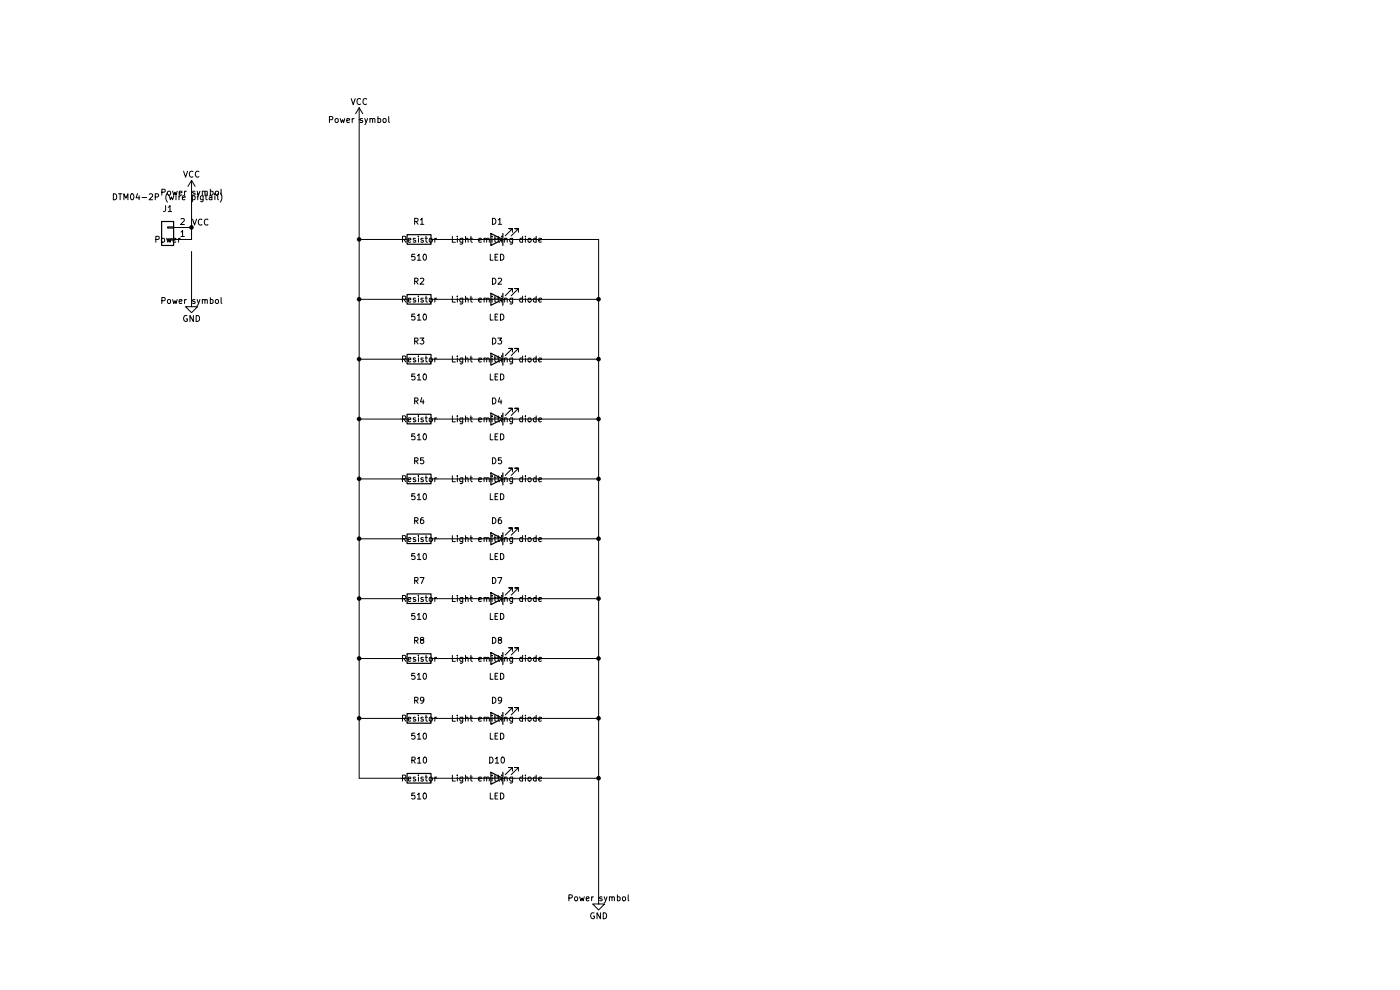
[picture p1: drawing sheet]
(kicad_sch
 (version 20260306)
 (generator "eeschema")
 (generator_version "10.0")
 (paper "A4")
 (title_block
  (title "10-LED Matrix Array - RainLight")
  (rev "1.2")
  (comment 1 "Rev 1.2: fixed LED polarity (all D1-D10 were reverse-biased), replaced")
  (comment 2 "shared R1/150R + R2/10k with individual per-LED resistors R1-R10 (1.2k,")
  (comment 3 "sized for red/amber LEDs at automotive 12-14.4V). Rebuilt VCC/GND buses as")
  (comment 4 "true endpoint-to-endpoint segments so all 10 rows are actually connected."))
 (lib_symbols
  (symbol "Conn_01x02"
   (pin_names
    (offset 1.016) (hide yes)) (exclude_from_sim no) (in_bom yes) (on_board yes)
   (in_pos_files yes)
   (duplicate_pin_numbers_are_jumpers no)
   (property "Reference" "J" (at 0 2.54 0) (show_name no) (do_not_autoplace no) (effects (font (size 1.27 1.27))))
   (property "Value" "Conn_01x02" (at 0 -5.08 0) (show_name no) (do_not_autoplace no) (effects (font (size 1.27 1.27))))
   (property "Footprint" "" (at 0 0 0) (show_name no) (do_not_autoplace no) (hide yes) (effects (font (size 1.27 1.27))))
   (property "Datasheet" "~" (at 0 0 0) (show_name no) (do_not_autoplace no) (hide yes) (effects (font (size 1.27 1.27))))
   (property "Description" "Generic connector, single row, 01x02, script generated (kicad-library-utils/schlib/autogen/connector/)" (at 0 0 0) (show_name no) (do_not_autoplace no) (hide yes) (effects (font (size 1.27 1.27))))
   (symbol "Conn_01x02_1_1"
    (rectangle (start -1.27 1.27) (end 1.27 -3.81) (stroke (width 0.254) (type default)) (fill (type background)))
    (rectangle (start -1.27 0.127) (end 0 -0.127) (stroke (width 0.1524) (type default)) (fill (type none)))
    (rectangle (start -1.27 -2.413) (end 0 -2.667) (stroke (width 0.1524) (type default)) (fill (type none)))
    (pin passive line (at -5.08 0 0) (length 3.81) (name "Pin_1" (effects (font (size 1.27 1.27)))) (number "1" (effects (font (size 1.27 1.27)))))
    (pin passive line (at -5.08 -2.54 0) (length 3.81) (name "Pin_2" (effects (font (size 1.27 1.27)))) (number "2" (effects (font (size 1.27 1.27))))))
   (embedded_fonts no))
  (symbol "Connector_Generic:Conn_01x02"
   (pin_names
    (offset 1.016) (hide yes)) (exclude_from_sim no) (in_bom yes) (on_board yes)
   (in_pos_files yes)
   (duplicate_pin_numbers_are_jumpers no)
   (property "Reference" "J" (at 0 2.54 0) (show_name no) (do_not_autoplace no) (effects (font (size 1.27 1.27))))
   (property "Value" "Conn_01x02" (at 0 -5.08 0) (show_name no) (do_not_autoplace no) (effects (font (size 1.27 1.27))))
   (property "Footprint" "" (at 0 0 0) (show_name no) (do_not_autoplace no) (hide yes) (effects (font (size 1.27 1.27))))
   (property "Datasheet" "" (at 0 0 0) (show_name no) (do_not_autoplace no) (hide yes) (effects (font (size 1.27 1.27))))
   (property "Description" "Generic connector, single row, 01x02, script generated (kicad-library-utils/schlib/autogen/connector/)" (at 0 0 0) (show_name no) (do_not_autoplace no) (hide yes) (effects (font (size 1.27 1.27))))
   (symbol "Conn_01x02_1_1"
    (rectangle (start -1.27 1.27) (end 1.27 -3.81) (stroke (width 0.254) (type default)) (fill (type background)))
    (rectangle (start -1.27 0.127) (end 0 -0.127) (stroke (width 0.1524) (type default)) (fill (type none)))
    (rectangle (start -1.27 -2.413) (end 0 -2.667) (stroke (width 0.1524) (type default)) (fill (type none)))
    (pin passive line (at -5.08 0 0) (length 3.81) (name "Pin_1" (effects (font (size 1.27 1.27)))) (number "1" (effects (font (size 1.27 1.27)))))
    (pin passive line (at -5.08 -2.54 0) (length 3.81) (name "Pin_2" (effects (font (size 1.27 1.27)))) (number "2" (effects (font (size 1.27 1.27))))))
   (embedded_fonts no))
  (symbol "Device:LED"
   (pin_numbers (hide yes))
   (pin_names
    (offset 1.016) (hide yes)) (exclude_from_sim no) (in_bom yes) (on_board yes)
   (in_pos_files yes)
   (duplicate_pin_numbers_are_jumpers no)
   (property "Reference" "D" (at 0 2.54 0) (show_name no) (do_not_autoplace no) (effects (font (size 1.27 1.27))))
   (property "Value" "LED" (at 0 -2.54 0) (show_name no) (do_not_autoplace no) (effects (font (size 1.27 1.27))))
   (property "Footprint" "" (at 0 0 0) (show_name no) (do_not_autoplace no) (hide yes) (effects (font (size 1.27 1.27))))
   (property "Datasheet" "" (at 0 0 0) (show_name no) (do_not_autoplace no) (hide yes) (effects (font (size 1.27 1.27))))
   (property "Description" "Light emitting diode" (at 0 0 0) (show_name no) (do_not_autoplace no) (hide yes) (effects (font (size 1.27 1.27))))
   (property "Sim.Pins" "1=K 2=A" (at 0 0 0) (show_name no) (do_not_autoplace no) (hide yes) (effects (font (size 1.27 1.27))))
   (symbol "LED_0_1"
    (polyline (pts (xy -3.048 -0.762) (xy -4.572 -2.286) (xy -3.81 -2.286) (xy -4.572 -2.286) (xy -4.572 -1.524)) (stroke (width 0) (type default)) (fill (type none)))
    (polyline (pts (xy -1.778 -0.762) (xy -3.302 -2.286) (xy -2.54 -2.286) (xy -3.302 -2.286) (xy -3.302 -1.524)) (stroke (width 0) (type default)) (fill (type none)))
    (polyline (pts (xy -1.27 0) (xy 1.27 0)) (stroke (width 0) (type default)) (fill (type none)))
    (polyline (pts (xy -1.27 -1.27) (xy -1.27 1.27)) (stroke (width 0.254) (type default)) (fill (type none)))
    (polyline (pts (xy 1.27 -1.27) (xy 1.27 1.27) (xy -1.27 0) (xy 1.27 -1.27)) (stroke (width 0.254) (type default)) (fill (type none))))
   (symbol "LED_1_1"
    (pin passive line (at -3.81 0 0) (length 2.54) (name "K" (effects (font (size 1.27 1.27)))) (number "1" (effects (font (size 1.27 1.27)))))
    (pin passive line (at 3.81 0 180) (length 2.54) (name "A" (effects (font (size 1.27 1.27)))) (number "2" (effects (font (size 1.27 1.27))))))
   (embedded_fonts no))
  (symbol "Device:R"
   (pin_numbers (hide yes))
   (pin_names
    (offset 0)) (exclude_from_sim no) (in_bom yes) (on_board yes)
   (in_pos_files yes)
   (duplicate_pin_numbers_are_jumpers no)
   (property "Reference" "R" (at 2.032 0 90) (show_name no) (do_not_autoplace no) (effects (font (size 1.27 1.27))))
   (property "Value" "R" (at 0 0 90) (show_name no) (do_not_autoplace no) (effects (font (size 1.27 1.27))))
   (property "Footprint" "" (at -1.778 0 90) (show_name no) (do_not_autoplace no) (hide yes) (effects (font (size 1.27 1.27))))
   (property "Datasheet" "" (at 0 0 0) (show_name no) (do_not_autoplace no) (hide yes) (effects (font (size 1.27 1.27))))
   (property "Description" "Resistor" (at 0 0 0) (show_name no) (do_not_autoplace no) (hide yes) (effects (font (size 1.27 1.27))))
   (symbol "R_0_1"
    (rectangle (start -1.016 -2.54) (end 1.016 2.54) (stroke (width 0.254) (type default)) (fill (type none))))
   (symbol "R_1_1"
    (pin passive line (at 0 3.81 270) (length 1.27) (name "" (effects (font (size 1.27 1.27)))) (number "1" (effects (font (size 1.27 1.27)))))
    (pin passive line (at 0 -3.81 90) (length 1.27) (name "" (effects (font (size 1.27 1.27)))) (number "2" (effects (font (size 1.27 1.27))))))
   (embedded_fonts no))
  (symbol "power:GND"
   (power global)
   (pin_numbers (hide yes))
   (pin_names
    (offset 0) (hide yes)) (exclude_from_sim no) (in_bom yes) (on_board yes)
   (in_pos_files yes)
   (duplicate_pin_numbers_are_jumpers no)
   (property "Reference" "#PWR" (at 0 -6.35 0) (show_name no) (do_not_autoplace no) (hide yes) (effects (font (size 1.27 1.27))))
   (property "Value" "GND" (at 0 -3.81 0) (show_name no) (do_not_autoplace no) (effects (font (size 1.27 1.27))))
   (property "Footprint" "" (at 0 0 0) (show_name no) (do_not_autoplace no) (hide yes) (effects (font (size 1.27 1.27))))
   (property "Datasheet" "" (at 0 0 0) (show_name no) (do_not_autoplace no) (hide yes) (effects (font (size 1.27 1.27))))
   (property "Description" "Power symbol creates a global label with name \"GND\" , ground" (at 0 0 0) (show_name no) (do_not_autoplace no) (hide yes) (effects (font (size 1.27 1.27))))
   (symbol "GND_0_1"
    (polyline (pts (xy 0 0) (xy 0 -1.27) (xy 1.27 -1.27) (xy 0 -2.54) (xy -1.27 -1.27) (xy 0 -1.27)) (stroke (width 0) (type default)) (fill (type none))))
   (symbol "GND_1_1"
    (pin power_in line (at 0 0 270) (length 0) (name "" (effects (font (size 1.27 1.27)))) (number "1" (effects (font (size 1.27 1.27))))))
   (embedded_fonts no))
  (symbol "power:VCC"
   (power global)
   (pin_numbers (hide yes))
   (pin_names
    (offset 0) (hide yes)) (exclude_from_sim no) (in_bom yes) (on_board yes)
   (in_pos_files yes)
   (duplicate_pin_numbers_are_jumpers no)
   (property "Reference" "#PWR" (at 0 -3.81 0) (show_name no) (do_not_autoplace no) (hide yes) (effects (font (size 1.27 1.27))))
   (property "Value" "VCC" (at 0 3.556 0) (show_name no) (do_not_autoplace no) (effects (font (size 1.27 1.27))))
   (property "Footprint" "" (at 0 0 0) (show_name no) (do_not_autoplace no) (hide yes) (effects (font (size 1.27 1.27))))
   (property "Datasheet" "" (at 0 0 0) (show_name no) (do_not_autoplace no) (hide yes) (effects (font (size 1.27 1.27))))
   (property "Description" "Power symbol creates a global label with name \"VCC\"" (at 0 0 0) (show_name no) (do_not_autoplace no) (hide yes) (effects (font (size 1.27 1.27))))
   (symbol "VCC_0_1"
    (polyline (pts (xy -0.762 1.27) (xy 0 2.54)) (stroke (width 0) (type default)) (fill (type none)))
    (polyline (pts (xy 0 2.54) (xy 0.762 1.27)) (stroke (width 0) (type default)) (fill (type none)))
    (polyline (pts (xy 0 0) (xy 0 2.54)) (stroke (width 0) (type default)) (fill (type none))))
   (symbol "VCC_1_1"
    (pin power_in line (at 0 0 90) (length 0) (name "" (effects (font (size 1.27 1.27)))) (number "1" (effects (font (size 1.27 1.27))))))
   (embedded_fonts no)))
 (junction
  (at 127 76.2)
  (diameter 0)
  (color 0 0 0 0))
 (junction
  (at 76.2 63.5)
  (diameter 0)
  (color 0 0 0 0))
 (junction
  (at 127 139.7)
  (diameter 0)
  (color 0 0 0 0))
 (junction
  (at 40.64 48.26)
  (diameter 0)
  (color 0 0 0 0))
 (junction
  (at 127 88.9)
  (diameter 0)
  (color 0 0 0 0))
 (junction
  (at 76.2 114.3)
  (diameter 0)
  (color 0 0 0 0))
 (junction
  (at 127 101.6)
  (diameter 0)
  (color 0 0 0 0))
 (junction
  (at 127 63.5)
  (diameter 0)
  (color 0 0 0 0))
 (junction
  (at 76.2 88.9)
  (diameter 0)
  (color 0 0 0 0))
 (junction
  (at 127 165.1)
  (diameter 0)
  (color 0 0 0 0))
 (junction
  (at 76.2 76.2)
  (diameter 0)
  (color 0 0 0 0))
 (junction
  (at 127 152.4)
  (diameter 0)
  (color 0 0 0 0))
 (junction
  (at 76.2 50.8)
  (diameter 0)
  (color 0 0 0 0))
 (junction
  (at 76.2 127)
  (diameter 0)
  (color 0 0 0 0))
 (junction
  (at 127 127)
  (diameter 0)
  (color 0 0 0 0))
 (junction
  (at 76.2 101.6)
  (diameter 0)
  (color 0 0 0 0))
 (junction
  (at 76.2 139.7)
  (diameter 0)
  (color 0 0 0 0))
 (junction
  (at 127 114.3)
  (diameter 0)
  (color 0 0 0 0))
 (junction
  (at 76.2 152.4)
  (diameter 0)
  (color 0 0 0 0))
 (wire
  (pts (xy 76.2 50.8) (xy 76.2 63.5))
  (stroke (width 0) (type default)))
 (wire
  (pts (xy 92.71 76.2) (xy 101.6 76.2))
  (stroke (width 0) (type default)))
 (wire
  (pts (xy 40.64 53.34) (xy 40.64 63.8))
  (stroke (width 0) (type default)))
 (wire
  (pts (xy 127 114.3) (xy 127 127))
  (stroke (width 0) (type default)))
 (wire
  (pts (xy 76.2 101.6) (xy 76.2 114.3))
  (stroke (width 0) (type default)))
 (wire
  (pts (xy 92.71 152.4) (xy 101.6 152.4))
  (stroke (width 0) (type default)))
 (wire
  (pts (xy 127 76.2) (xy 127 88.9))
  (stroke (width 0) (type default)))
 (wire
  (pts (xy 92.71 127) (xy 101.6 127))
  (stroke (width 0) (type default)))
 (wire
  (pts (xy 127 88.9) (xy 127 101.6))
  (stroke (width 0) (type default)))
 (wire
  (pts (xy 76.2 101.6) (xy 85.09 101.6))
  (stroke (width 0) (type default)))
 (wire
  (pts (xy 109.22 88.9) (xy 127 88.9))
  (stroke (width 0) (type default)))
 (wire
  (pts (xy 76.2 88.9) (xy 76.2 101.6))
  (stroke (width 0) (type default)))
 (wire
  (pts (xy 76.2 50.8) (xy 85.09 50.8))
  (stroke (width 0) (type default)))
 (wire
  (pts (xy 109.22 139.7) (xy 127 139.7))
  (stroke (width 0) (type default)))
 (wire
  (pts (xy 127 152.4) (xy 127 165.1))
  (stroke (width 0) (type default)))
 (wire
  (pts (xy 92.71 139.7) (xy 101.6 139.7))
  (stroke (width 0) (type default)))
 (wire
  (pts (xy 127 127) (xy 127 139.7))
  (stroke (width 0) (type default)))
 (wire
  (pts (xy 76.2 152.4) (xy 76.2 165.1))
  (stroke (width 0) (type default)))
 (wire
  (pts (xy 76.2 165.1) (xy 85.09 165.1))
  (stroke (width 0) (type default)))
 (wire
  (pts (xy 40.64 50.8) (xy 40.64 48.26))
  (stroke (width 0) (type default)))
 (wire
  (pts (xy 76.2 139.7) (xy 76.2 152.4))
  (stroke (width 0) (type default)))
 (wire
  (pts (xy 109.22 165.1) (xy 127 165.1))
  (stroke (width 0) (type default)))
 (wire
  (pts (xy 76.2 114.3) (xy 76.2 127))
  (stroke (width 0) (type default)))
 (wire
  (pts (xy 76.2 76.2) (xy 85.09 76.2))
  (stroke (width 0) (type default)))
 (wire
  (pts (xy 92.71 101.6) (xy 101.6 101.6))
  (stroke (width 0) (type default)))
 (wire
  (pts (xy 76.2 25.4) (xy 76.2 50.8))
  (stroke (width 0) (type default)))
 (wire
  (pts (xy 76.2 139.7) (xy 85.09 139.7))
  (stroke (width 0) (type default)))
 (wire
  (pts (xy 92.71 50.8) (xy 101.6 50.8))
  (stroke (width 0) (type default)))
 (wire
  (pts (xy 76.2 152.4) (xy 85.09 152.4))
  (stroke (width 0) (type default)))
 (wire
  (pts (xy 92.71 114.3) (xy 101.6 114.3))
  (stroke (width 0) (type default)))
 (wire
  (pts (xy 127 101.6) (xy 127 114.3))
  (stroke (width 0) (type default)))
 (wire
  (pts (xy 76.2 127) (xy 85.09 127))
  (stroke (width 0) (type default)))
 (wire
  (pts (xy 76.2 114.3) (xy 85.09 114.3))
  (stroke (width 0) (type default)))
 (wire
  (pts (xy 76.2 63.5) (xy 76.2 76.2))
  (stroke (width 0) (type default)))
 (wire
  (pts (xy 40.64 48.26) (xy 40.64 40.8))
  (stroke (width 0) (type default)))
 (wire
  (pts (xy 109.22 152.4) (xy 127 152.4))
  (stroke (width 0) (type default)))
 (wire
  (pts (xy 109.22 50.8) (xy 127 50.8))
  (stroke (width 0) (type default)))
 (wire
  (pts (xy 109.22 76.2) (xy 127 76.2))
  (stroke (width 0) (type default)))
 (wire
  (pts (xy 127 139.7) (xy 127 152.4))
  (stroke (width 0) (type default)))
 (wire
  (pts (xy 109.22 63.5) (xy 127 63.5))
  (stroke (width 0) (type default)))
 (wire
  (pts (xy 109.22 101.6) (xy 127 101.6))
  (stroke (width 0) (type default)))
 (wire
  (pts (xy 109.22 127) (xy 127 127))
  (stroke (width 0) (type default)))
 (wire
  (pts (xy 127 50.8) (xy 127 63.5))
  (stroke (width 0) (type default)))
 (wire
  (pts (xy 127 63.5) (xy 127 76.2))
  (stroke (width 0) (type default)))
 (wire
  (pts (xy 76.2 88.9) (xy 85.09 88.9))
  (stroke (width 0) (type default)))
 (wire
  (pts (xy 76.2 76.2) (xy 76.2 88.9))
  (stroke (width 0) (type default)))
 (wire
  (pts (xy 127 165.1) (xy 127 190.5))
  (stroke (width 0) (type default)))
 (wire
  (pts (xy 76.2 127) (xy 76.2 139.7))
  (stroke (width 0) (type default)))
 (wire
  (pts (xy 92.71 165.1) (xy 101.6 165.1))
  (stroke (width 0) (type default)))
 (wire
  (pts (xy 109.22 114.3) (xy 127 114.3))
  (stroke (width 0) (type default)))
 (wire
  (pts (xy 92.71 63.5) (xy 101.6 63.5))
  (stroke (width 0) (type default)))
 (wire
  (pts (xy 92.71 88.9) (xy 101.6 88.9))
  (stroke (width 0) (type default)))
 (wire
  (pts (xy 76.2 63.5) (xy 85.09 63.5))
  (stroke (width 0) (type default)))
 (label "VCC"
  (at 40.64 48.26 0)
  (effects (font (size 1.27 1.27)) (justify left bottom)))
 (symbol
  (lib_id "Device:R")
  (at 88.9 50.8 90)
  (unit 1)
  (body_style 1)
  (exclude_from_sim no)
  (in_bom yes)
  (on_board yes)
  (in_pos_files yes)
  (dnp no)
  (property "Reference" "R1" (at 88.9 46.99 90) (show_name no) (do_not_autoplace no) (effects (font (size 1.27 1.27))))
  (property "Value" "510" (at 88.9 54.61 90) (show_name no) (do_not_autoplace no) (effects (font (size 1.27 1.27))))
  (property "Footprint" "Resistor_SMD:R_1206_3216Metric" (at 88.9 50.8 90) (hide yes) (show_name no) (do_not_autoplace no) (effects (font (size 1.27 1.27))))
  (property "Datasheet" "" (at 88.9 50.8 90) (hide yes) (show_name no) (do_not_autoplace no) (effects (font (size 1.27 1.27))))
  (property "Description" "Resistor" (at 88.9 50.8 90) (show_name no) (do_not_autoplace no) (effects (font (size 1.27 1.27))))
  (pin "1")
  (pin "2"))
 (symbol
  (lib_id "Connector_Generic:Conn_01x02")
  (at 35.56 50.8 180)
  (unit 1)
  (body_style 1)
  (exclude_from_sim no)
  (in_bom yes)
  (on_board yes)
  (in_pos_files yes)
  (dnp no)
  (property "Reference" "J1" (at 35.56 44.3 0) (show_name no) (do_not_autoplace no) (effects (font (size 1.27 1.27))))
  (property "Value" "DTM04-2P (wire pigtail)" (at 35.56 41.8 0) (show_name no) (do_not_autoplace no) (effects (font (size 1.27 1.27))))
  (property "Footprint" "Connector_Wire:SolderWire-0.75sqmm_1x02_P4.8mm_D1.25mm_OD2.3mm" (at 35.56 50.8 0) (hide yes) (show_name no) (do_not_autoplace no) (effects (font (size 1.27 1.27))))
  (property "Datasheet" "" (at 35.56 50.8 0) (hide yes) (show_name no) (do_not_autoplace no) (effects (font (size 1.27 1.27))))
  (property "Description" "Power" (at 35.56 50.8 0) (show_name no) (do_not_autoplace no) (effects (font (size 1.27 1.27))))
  (property "KiLib_Generator" "connector/wire" (at 35.56 50.8 0) (hide yes) (show_name no) (do_not_autoplace no) (effects (font (size 1.27 1.27))))
  (pin "1")
  (pin "2"))
 (symbol
  (lib_id "power:GND")
  (at 40.64 63.8 0)
  (unit 1)
  (body_style 1)
  (exclude_from_sim no)
  (in_bom yes)
  (on_board yes)
  (in_pos_files yes)
  (dnp no)
  (property "Reference" "#PWR04" (at 40.64 67.61 0) (hide yes) (show_name no) (do_not_autoplace no) (effects (font (size 1.27 1.27))))
  (property "Value" "GND" (at 40.64 67.61 0) (show_name no) (do_not_autoplace no) (effects (font (size 1.27 1.27))))
  (property "Footprint" "" (at 40.64 63.8 0) (hide yes) (show_name no) (do_not_autoplace no) (effects (font (size 1.27 1.27))))
  (property "Datasheet" "" (at 40.64 63.8 0) (hide yes) (show_name no) (do_not_autoplace no) (effects (font (size 1.27 1.27))))
  (property "Description" "Power symbol" (at 40.64 63.8 0) (show_name no) (do_not_autoplace no) (effects (font (size 1.27 1.27))))
  (pin "1"))
 (symbol
  (lib_id "Device:R")
  (at 88.9 165.1 90)
  (unit 1)
  (body_style 1)
  (exclude_from_sim no)
  (in_bom yes)
  (on_board yes)
  (in_pos_files yes)
  (dnp no)
  (property "Reference" "R10" (at 88.9 161.29 90) (show_name no) (do_not_autoplace no) (effects (font (size 1.27 1.27))))
  (property "Value" "510" (at 88.9 168.91 90) (show_name no) (do_not_autoplace no) (effects (font (size 1.27 1.27))))
  (property "Footprint" "Resistor_SMD:R_1206_3216Metric" (at 88.9 165.1 90) (hide yes) (show_name no) (do_not_autoplace no) (effects (font (size 1.27 1.27))))
  (property "Datasheet" "" (at 88.9 165.1 90) (hide yes) (show_name no) (do_not_autoplace no) (effects (font (size 1.27 1.27))))
  (property "Description" "Resistor" (at 88.9 165.1 90) (show_name no) (do_not_autoplace no) (effects (font (size 1.27 1.27))))
  (pin "1")
  (pin "2"))
 (symbol
  (lib_id "Device:LED")
  (at 105.41 88.9 180)
  (unit 1)
  (body_style 1)
  (exclude_from_sim no)
  (in_bom yes)
  (on_board yes)
  (in_pos_files yes)
  (dnp no)
  (property "Reference" "D4" (at 105.41 85.09 0) (show_name no) (do_not_autoplace no) (effects (font (size 1.27 1.27))))
  (property "Value" "LED" (at 105.41 92.71 0) (show_name no) (do_not_autoplace no) (effects (font (size 1.27 1.27))))
  (property "Footprint" "LED_THT:LED_D5.0mm" (at 105.41 88.9 0) (hide yes) (show_name no) (do_not_autoplace no) (effects (font (size 1.27 1.27))))
  (property "Datasheet" "" (at 105.41 88.9 0) (hide yes) (show_name no) (do_not_autoplace no) (effects (font (size 1.27 1.27))))
  (property "Description" "Light emitting diode" (at 105.41 88.9 0) (show_name no) (do_not_autoplace no) (effects (font (size 1.27 1.27))))
  (property "Sim.Pins" "1=K 2=A" (at 105.41 88.9 0) (hide yes) (show_name no) (do_not_autoplace no) (effects (font (size 1.27 1.27))))
  (property "KiLib_Generator" "LED/THT" (at 105.41 88.9 0) (hide yes) (show_name no) (do_not_autoplace no) (effects (font (size 1.27 1.27))))
  (pin "1")
  (pin "2"))
 (symbol
  (lib_id "Device:R")
  (at 88.9 101.6 90)
  (unit 1)
  (body_style 1)
  (exclude_from_sim no)
  (in_bom yes)
  (on_board yes)
  (in_pos_files yes)
  (dnp no)
  (property "Reference" "R5" (at 88.9 97.79 90) (show_name no) (do_not_autoplace no) (effects (font (size 1.27 1.27))))
  (property "Value" "510" (at 88.9 105.41 90) (show_name no) (do_not_autoplace no) (effects (font (size 1.27 1.27))))
  (property "Footprint" "Resistor_SMD:R_1206_3216Metric" (at 88.9 101.6 90) (hide yes) (show_name no) (do_not_autoplace no) (effects (font (size 1.27 1.27))))
  (property "Datasheet" "" (at 88.9 101.6 90) (hide yes) (show_name no) (do_not_autoplace no) (effects (font (size 1.27 1.27))))
  (property "Description" "Resistor" (at 88.9 101.6 90) (show_name no) (do_not_autoplace no) (effects (font (size 1.27 1.27))))
  (pin "1")
  (pin "2"))
 (symbol
  (lib_id "Device:LED")
  (at 105.41 139.7 180)
  (unit 1)
  (body_style 1)
  (exclude_from_sim no)
  (in_bom yes)
  (on_board yes)
  (in_pos_files yes)
  (dnp no)
  (property "Reference" "D8" (at 105.41 135.89 0) (show_name no) (do_not_autoplace no) (effects (font (size 1.27 1.27))))
  (property "Value" "LED" (at 105.41 143.51 0) (show_name no) (do_not_autoplace no) (effects (font (size 1.27 1.27))))
  (property "Footprint" "LED_THT:LED_D5.0mm" (at 105.41 139.7 0) (hide yes) (show_name no) (do_not_autoplace no) (effects (font (size 1.27 1.27))))
  (property "Datasheet" "" (at 105.41 139.7 0) (hide yes) (show_name no) (do_not_autoplace no) (effects (font (size 1.27 1.27))))
  (property "Description" "Light emitting diode" (at 105.41 139.7 0) (show_name no) (do_not_autoplace no) (effects (font (size 1.27 1.27))))
  (property "Sim.Pins" "1=K 2=A" (at 105.41 139.7 0) (hide yes) (show_name no) (do_not_autoplace no) (effects (font (size 1.27 1.27))))
  (property "KiLib_Generator" "LED/THT" (at 105.41 139.7 0) (hide yes) (show_name no) (do_not_autoplace no) (effects (font (size 1.27 1.27))))
  (pin "1")
  (pin "2"))
 (symbol
  (lib_id "Device:R")
  (at 88.9 139.7 90)
  (unit 1)
  (body_style 1)
  (exclude_from_sim no)
  (in_bom yes)
  (on_board yes)
  (in_pos_files yes)
  (dnp no)
  (property "Reference" "R8" (at 88.9 135.89 90) (show_name no) (do_not_autoplace no) (effects (font (size 1.27 1.27))))
  (property "Value" "510" (at 88.9 143.51 90) (show_name no) (do_not_autoplace no) (effects (font (size 1.27 1.27))))
  (property "Footprint" "Resistor_SMD:R_1206_3216Metric" (at 88.9 139.7 90) (hide yes) (show_name no) (do_not_autoplace no) (effects (font (size 1.27 1.27))))
  (property "Datasheet" "" (at 88.9 139.7 90) (hide yes) (show_name no) (do_not_autoplace no) (effects (font (size 1.27 1.27))))
  (property "Description" "Resistor" (at 88.9 139.7 90) (show_name no) (do_not_autoplace no) (effects (font (size 1.27 1.27))))
  (pin "1")
  (pin "2"))
 (symbol
  (lib_id "power:GND")
  (at 127 190.5 0)
  (unit 1)
  (body_style 1)
  (exclude_from_sim no)
  (in_bom yes)
  (on_board yes)
  (in_pos_files yes)
  (dnp no)
  (property "Reference" "#PWR02" (at 127 194.31 0) (hide yes) (show_name no) (do_not_autoplace no) (effects (font (size 1.27 1.27))))
  (property "Value" "GND" (at 127 194.31 0) (show_name no) (do_not_autoplace no) (effects (font (size 1.27 1.27))))
  (property "Footprint" "" (at 127 190.5 0) (hide yes) (show_name no) (do_not_autoplace no) (effects (font (size 1.27 1.27))))
  (property "Datasheet" "" (at 127 190.5 0) (hide yes) (show_name no) (do_not_autoplace no) (effects (font (size 1.27 1.27))))
  (property "Description" "Power symbol" (at 127 190.5 0) (show_name no) (do_not_autoplace no) (effects (font (size 1.27 1.27))))
  (pin "1"))
 (symbol
  (lib_id "Device:LED")
  (at 105.41 63.5 180)
  (unit 1)
  (body_style 1)
  (exclude_from_sim no)
  (in_bom yes)
  (on_board yes)
  (in_pos_files yes)
  (dnp no)
  (property "Reference" "D2" (at 105.41 59.69 0) (show_name no) (do_not_autoplace no) (effects (font (size 1.27 1.27))))
  (property "Value" "LED" (at 105.41 67.31 0) (show_name no) (do_not_autoplace no) (effects (font (size 1.27 1.27))))
  (property "Footprint" "LED_THT:LED_D5.0mm" (at 105.41 63.5 0) (hide yes) (show_name no) (do_not_autoplace no) (effects (font (size 1.27 1.27))))
  (property "Datasheet" "" (at 105.41 63.5 0) (hide yes) (show_name no) (do_not_autoplace no) (effects (font (size 1.27 1.27))))
  (property "Description" "Light emitting diode" (at 105.41 63.5 0) (show_name no) (do_not_autoplace no) (effects (font (size 1.27 1.27))))
  (property "Sim.Pins" "1=K 2=A" (at 105.41 63.5 0) (hide yes) (show_name no) (do_not_autoplace no) (effects (font (size 1.27 1.27))))
  (property "KiLib_Generator" "LED/THT" (at 105.41 63.5 0) (hide yes) (show_name no) (do_not_autoplace no) (effects (font (size 1.27 1.27))))
  (pin "1")
  (pin "2"))
 (symbol
  (lib_id "Device:R")
  (at 88.9 88.9 90)
  (unit 1)
  (body_style 1)
  (exclude_from_sim no)
  (in_bom yes)
  (on_board yes)
  (in_pos_files yes)
  (dnp no)
  (property "Reference" "R4" (at 88.9 85.09 90) (show_name no) (do_not_autoplace no) (effects (font (size 1.27 1.27))))
  (property "Value" "510" (at 88.9 92.71 90) (show_name no) (do_not_autoplace no) (effects (font (size 1.27 1.27))))
  (property "Footprint" "Resistor_SMD:R_1206_3216Metric" (at 88.9 88.9 90) (hide yes) (show_name no) (do_not_autoplace no) (effects (font (size 1.27 1.27))))
  (property "Datasheet" "" (at 88.9 88.9 90) (hide yes) (show_name no) (do_not_autoplace no) (effects (font (size 1.27 1.27))))
  (property "Description" "Resistor" (at 88.9 88.9 90) (show_name no) (do_not_autoplace no) (effects (font (size 1.27 1.27))))
  (pin "1")
  (pin "2"))
 (symbol
  (lib_id "Device:R")
  (at 88.9 114.3 90)
  (unit 1)
  (body_style 1)
  (exclude_from_sim no)
  (in_bom yes)
  (on_board yes)
  (in_pos_files yes)
  (dnp no)
  (property "Reference" "R6" (at 88.9 110.49 90) (show_name no) (do_not_autoplace no) (effects (font (size 1.27 1.27))))
  (property "Value" "510" (at 88.9 118.11 90) (show_name no) (do_not_autoplace no) (effects (font (size 1.27 1.27))))
  (property "Footprint" "Resistor_SMD:R_1206_3216Metric" (at 88.9 114.3 90) (hide yes) (show_name no) (do_not_autoplace no) (effects (font (size 1.27 1.27))))
  (property "Datasheet" "" (at 88.9 114.3 90) (hide yes) (show_name no) (do_not_autoplace no) (effects (font (size 1.27 1.27))))
  (property "Description" "Resistor" (at 88.9 114.3 90) (show_name no) (do_not_autoplace no) (effects (font (size 1.27 1.27))))
  (pin "1")
  (pin "2"))
 (symbol
  (lib_id "Device:R")
  (at 88.9 127 90)
  (unit 1)
  (body_style 1)
  (exclude_from_sim no)
  (in_bom yes)
  (on_board yes)
  (in_pos_files yes)
  (dnp no)
  (property "Reference" "R7" (at 88.9 123.19 90) (show_name no) (do_not_autoplace no) (effects (font (size 1.27 1.27))))
  (property "Value" "510" (at 88.9 130.81 90) (show_name no) (do_not_autoplace no) (effects (font (size 1.27 1.27))))
  (property "Footprint" "Resistor_SMD:R_1206_3216Metric" (at 88.9 127 90) (hide yes) (show_name no) (do_not_autoplace no) (effects (font (size 1.27 1.27))))
  (property "Datasheet" "" (at 88.9 127 90) (hide yes) (show_name no) (do_not_autoplace no) (effects (font (size 1.27 1.27))))
  (property "Description" "Resistor" (at 88.9 127 90) (show_name no) (do_not_autoplace no) (effects (font (size 1.27 1.27))))
  (pin "1")
  (pin "2"))
 (symbol
  (lib_id "Device:LED")
  (at 105.41 165.1 180)
  (unit 1)
  (body_style 1)
  (exclude_from_sim no)
  (in_bom yes)
  (on_board yes)
  (in_pos_files yes)
  (dnp no)
  (property "Reference" "D10" (at 105.41 161.29 0) (show_name no) (do_not_autoplace no) (effects (font (size 1.27 1.27))))
  (property "Value" "LED" (at 105.41 168.91 0) (show_name no) (do_not_autoplace no) (effects (font (size 1.27 1.27))))
  (property "Footprint" "LED_THT:LED_D5.0mm" (at 105.41 165.1 0) (hide yes) (show_name no) (do_not_autoplace no) (effects (font (size 1.27 1.27))))
  (property "Datasheet" "" (at 105.41 165.1 0) (hide yes) (show_name no) (do_not_autoplace no) (effects (font (size 1.27 1.27))))
  (property "Description" "Light emitting diode" (at 105.41 165.1 0) (show_name no) (do_not_autoplace no) (effects (font (size 1.27 1.27))))
  (property "Sim.Pins" "1=K 2=A" (at 105.41 165.1 0) (hide yes) (show_name no) (do_not_autoplace no) (effects (font (size 1.27 1.27))))
  (property "KiLib_Generator" "LED/THT" (at 105.41 165.1 0) (hide yes) (show_name no) (do_not_autoplace no) (effects (font (size 1.27 1.27))))
  (pin "1")
  (pin "2"))
 (symbol
  (lib_id "Device:R")
  (at 88.9 63.5 90)
  (unit 1)
  (body_style 1)
  (exclude_from_sim no)
  (in_bom yes)
  (on_board yes)
  (in_pos_files yes)
  (dnp no)
  (property "Reference" "R2" (at 88.9 59.69 90) (show_name no) (do_not_autoplace no) (effects (font (size 1.27 1.27))))
  (property "Value" "510" (at 88.9 67.31 90) (show_name no) (do_not_autoplace no) (effects (font (size 1.27 1.27))))
  (property "Footprint" "Resistor_SMD:R_1206_3216Metric" (at 88.9 63.5 90) (hide yes) (show_name no) (do_not_autoplace no) (effects (font (size 1.27 1.27))))
  (property "Datasheet" "" (at 88.9 63.5 90) (hide yes) (show_name no) (do_not_autoplace no) (effects (font (size 1.27 1.27))))
  (property "Description" "Resistor" (at 88.9 63.5 90) (show_name no) (do_not_autoplace no) (effects (font (size 1.27 1.27))))
  (pin "1")
  (pin "2"))
 (symbol
  (lib_id "power:VCC")
  (at 40.64 40.8 0)
  (unit 1)
  (body_style 1)
  (exclude_from_sim no)
  (in_bom yes)
  (on_board yes)
  (in_pos_files yes)
  (dnp no)
  (property "Reference" "#PWR03" (at 40.64 36.99 0) (hide yes) (show_name no) (do_not_autoplace no) (effects (font (size 1.27 1.27))))
  (property "Value" "VCC" (at 40.64 36.99 0) (show_name no) (do_not_autoplace no) (effects (font (size 1.27 1.27))))
  (property "Footprint" "" (at 40.64 40.8 0) (hide yes) (show_name no) (do_not_autoplace no) (effects (font (size 1.27 1.27))))
  (property "Datasheet" "" (at 40.64 40.8 0) (hide yes) (show_name no) (do_not_autoplace no) (effects (font (size 1.27 1.27))))
  (property "Description" "Power symbol" (at 40.64 40.8 0) (show_name no) (do_not_autoplace no) (effects (font (size 1.27 1.27))))
  (pin "1"))
 (symbol
  (lib_id "Device:LED")
  (at 105.41 152.4 180)
  (unit 1)
  (body_style 1)
  (exclude_from_sim no)
  (in_bom yes)
  (on_board yes)
  (in_pos_files yes)
  (dnp no)
  (property "Reference" "D9" (at 105.41 148.59 0) (show_name no) (do_not_autoplace no) (effects (font (size 1.27 1.27))))
  (property "Value" "LED" (at 105.41 156.21 0) (show_name no) (do_not_autoplace no) (effects (font (size 1.27 1.27))))
  (property "Footprint" "LED_THT:LED_D5.0mm" (at 105.41 152.4 0) (hide yes) (show_name no) (do_not_autoplace no) (effects (font (size 1.27 1.27))))
  (property "Datasheet" "" (at 105.41 152.4 0) (hide yes) (show_name no) (do_not_autoplace no) (effects (font (size 1.27 1.27))))
  (property "Description" "Light emitting diode" (at 105.41 152.4 0) (show_name no) (do_not_autoplace no) (effects (font (size 1.27 1.27))))
  (property "Sim.Pins" "1=K 2=A" (at 105.41 152.4 0) (hide yes) (show_name no) (do_not_autoplace no) (effects (font (size 1.27 1.27))))
  (property "KiLib_Generator" "LED/THT" (at 105.41 152.4 0) (hide yes) (show_name no) (do_not_autoplace no) (effects (font (size 1.27 1.27))))
  (pin "1")
  (pin "2"))
 (symbol
  (lib_id "Device:LED")
  (at 105.41 50.8 180)
  (unit 1)
  (body_style 1)
  (exclude_from_sim no)
  (in_bom yes)
  (on_board yes)
  (in_pos_files yes)
  (dnp no)
  (property "Reference" "D1" (at 105.41 46.99 0) (show_name no) (do_not_autoplace no) (effects (font (size 1.27 1.27))))
  (property "Value" "LED" (at 105.41 54.61 0) (show_name no) (do_not_autoplace no) (effects (font (size 1.27 1.27))))
  (property "Footprint" "LED_THT:LED_D5.0mm" (at 105.41 50.8 0) (hide yes) (show_name no) (do_not_autoplace no) (effects (font (size 1.27 1.27))))
  (property "Datasheet" "" (at 105.41 50.8 0) (hide yes) (show_name no) (do_not_autoplace no) (effects (font (size 1.27 1.27))))
  (property "Description" "Light emitting diode" (at 105.41 50.8 0) (show_name no) (do_not_autoplace no) (effects (font (size 1.27 1.27))))
  (property "Sim.Pins" "1=K 2=A" (at 105.41 50.8 0) (hide yes) (show_name no) (do_not_autoplace no) (effects (font (size 1.27 1.27))))
  (property "KiLib_Generator" "LED/THT" (at 105.41 50.8 0) (hide yes) (show_name no) (do_not_autoplace no) (effects (font (size 1.27 1.27))))
  (pin "1")
  (pin "2"))
 (symbol
  (lib_id "power:VCC")
  (at 76.2 25.4 0)
  (unit 1)
  (body_style 1)
  (exclude_from_sim no)
  (in_bom yes)
  (on_board yes)
  (in_pos_files yes)
  (dnp no)
  (property "Reference" "#PWR01" (at 76.2 21.59 0) (hide yes) (show_name no) (do_not_autoplace no) (effects (font (size 1.27 1.27))))
  (property "Value" "VCC" (at 76.2 21.59 0) (show_name no) (do_not_autoplace no) (effects (font (size 1.27 1.27))))
  (property "Footprint" "" (at 76.2 25.4 0) (hide yes) (show_name no) (do_not_autoplace no) (effects (font (size 1.27 1.27))))
  (property "Datasheet" "" (at 76.2 25.4 0) (hide yes) (show_name no) (do_not_autoplace no) (effects (font (size 1.27 1.27))))
  (property "Description" "Power symbol" (at 76.2 25.4 0) (show_name no) (do_not_autoplace no) (effects (font (size 1.27 1.27))))
  (pin "1"))
 (symbol
  (lib_id "Device:LED")
  (at 105.41 76.2 180)
  (unit 1)
  (body_style 1)
  (exclude_from_sim no)
  (in_bom yes)
  (on_board yes)
  (in_pos_files yes)
  (dnp no)
  (property "Reference" "D3" (at 105.41 72.39 0) (show_name no) (do_not_autoplace no) (effects (font (size 1.27 1.27))))
  (property "Value" "LED" (at 105.41 80.01 0) (show_name no) (do_not_autoplace no) (effects (font (size 1.27 1.27))))
  (property "Footprint" "LED_THT:LED_D5.0mm" (at 105.41 76.2 0) (hide yes) (show_name no) (do_not_autoplace no) (effects (font (size 1.27 1.27))))
  (property "Datasheet" "" (at 105.41 76.2 0) (hide yes) (show_name no) (do_not_autoplace no) (effects (font (size 1.27 1.27))))
  (property "Description" "Light emitting diode" (at 105.41 76.2 0) (show_name no) (do_not_autoplace no) (effects (font (size 1.27 1.27))))
  (property "Sim.Pins" "1=K 2=A" (at 105.41 76.2 0) (hide yes) (show_name no) (do_not_autoplace no) (effects (font (size 1.27 1.27))))
  (property "KiLib_Generator" "LED/THT" (at 105.41 76.2 0) (hide yes) (show_name no) (do_not_autoplace no) (effects (font (size 1.27 1.27))))
  (pin "1")
  (pin "2"))
 (symbol
  (lib_id "Device:LED")
  (at 105.41 101.6 180)
  (unit 1)
  (body_style 1)
  (exclude_from_sim no)
  (in_bom yes)
  (on_board yes)
  (in_pos_files yes)
  (dnp no)
  (property "Reference" "D5" (at 105.41 97.79 0) (show_name no) (do_not_autoplace no) (effects (font (size 1.27 1.27))))
  (property "Value" "LED" (at 105.41 105.41 0) (show_name no) (do_not_autoplace no) (effects (font (size 1.27 1.27))))
  (property "Footprint" "LED_THT:LED_D5.0mm" (at 105.41 101.6 0) (hide yes) (show_name no) (do_not_autoplace no) (effects (font (size 1.27 1.27))))
  (property "Datasheet" "" (at 105.41 101.6 0) (hide yes) (show_name no) (do_not_autoplace no) (effects (font (size 1.27 1.27))))
  (property "Description" "Light emitting diode" (at 105.41 101.6 0) (show_name no) (do_not_autoplace no) (effects (font (size 1.27 1.27))))
  (property "Sim.Pins" "1=K 2=A" (at 105.41 101.6 0) (hide yes) (show_name no) (do_not_autoplace no) (effects (font (size 1.27 1.27))))
  (property "KiLib_Generator" "LED/THT" (at 105.41 101.6 0) (hide yes) (show_name no) (do_not_autoplace no) (effects (font (size 1.27 1.27))))
  (pin "1")
  (pin "2"))
 (symbol
  (lib_id "Device:LED")
  (at 105.41 127 180)
  (unit 1)
  (body_style 1)
  (exclude_from_sim no)
  (in_bom yes)
  (on_board yes)
  (in_pos_files yes)
  (dnp no)
  (property "Reference" "D7" (at 105.41 123.19 0) (show_name no) (do_not_autoplace no) (effects (font (size 1.27 1.27))))
  (property "Value" "LED" (at 105.41 130.81 0) (show_name no) (do_not_autoplace no) (effects (font (size 1.27 1.27))))
  (property "Footprint" "LED_THT:LED_D5.0mm" (at 105.41 127 0) (hide yes) (show_name no) (do_not_autoplace no) (effects (font (size 1.27 1.27))))
  (property "Datasheet" "" (at 105.41 127 0) (hide yes) (show_name no) (do_not_autoplace no) (effects (font (size 1.27 1.27))))
  (property "Description" "Light emitting diode" (at 105.41 127 0) (show_name no) (do_not_autoplace no) (effects (font (size 1.27 1.27))))
  (property "Sim.Pins" "1=K 2=A" (at 105.41 127 0) (hide yes) (show_name no) (do_not_autoplace no) (effects (font (size 1.27 1.27))))
  (property "KiLib_Generator" "LED/THT" (at 105.41 127 0) (hide yes) (show_name no) (do_not_autoplace no) (effects (font (size 1.27 1.27))))
  (pin "1")
  (pin "2"))
 (symbol
  (lib_id "Device:R")
  (at 88.9 152.4 90)
  (unit 1)
  (body_style 1)
  (exclude_from_sim no)
  (in_bom yes)
  (on_board yes)
  (in_pos_files yes)
  (dnp no)
  (property "Reference" "R9" (at 88.9 148.59 90) (show_name no) (do_not_autoplace no) (effects (font (size 1.27 1.27))))
  (property "Value" "510" (at 88.9 156.21 90) (show_name no) (do_not_autoplace no) (effects (font (size 1.27 1.27))))
  (property "Footprint" "Resistor_SMD:R_1206_3216Metric" (at 88.9 152.4 90) (hide yes) (show_name no) (do_not_autoplace no) (effects (font (size 1.27 1.27))))
  (property "Datasheet" "" (at 88.9 152.4 90) (hide yes) (show_name no) (do_not_autoplace no) (effects (font (size 1.27 1.27))))
  (property "Description" "Resistor" (at 88.9 152.4 90) (show_name no) (do_not_autoplace no) (effects (font (size 1.27 1.27))))
  (pin "1")
  (pin "2"))
 (symbol
  (lib_id "Device:R")
  (at 88.9 76.2 90)
  (unit 1)
  (body_style 1)
  (exclude_from_sim no)
  (in_bom yes)
  (on_board yes)
  (in_pos_files yes)
  (dnp no)
  (property "Reference" "R3" (at 88.9 72.39 90) (show_name no) (do_not_autoplace no) (effects (font (size 1.27 1.27))))
  (property "Value" "510" (at 88.9 80.01 90) (show_name no) (do_not_autoplace no) (effects (font (size 1.27 1.27))))
  (property "Footprint" "Resistor_SMD:R_1206_3216Metric" (at 88.9 76.2 90) (hide yes) (show_name no) (do_not_autoplace no) (effects (font (size 1.27 1.27))))
  (property "Datasheet" "" (at 88.9 76.2 90) (hide yes) (show_name no) (do_not_autoplace no) (effects (font (size 1.27 1.27))))
  (property "Description" "Resistor" (at 88.9 76.2 90) (show_name no) (do_not_autoplace no) (effects (font (size 1.27 1.27))))
  (pin "1")
  (pin "2"))
 (symbol
  (lib_id "Device:LED")
  (at 105.41 114.3 180)
  (unit 1)
  (body_style 1)
  (exclude_from_sim no)
  (in_bom yes)
  (on_board yes)
  (in_pos_files yes)
  (dnp no)
  (property "Reference" "D6" (at 105.41 110.49 0) (show_name no) (do_not_autoplace no) (effects (font (size 1.27 1.27))))
  (property "Value" "LED" (at 105.41 118.11 0) (show_name no) (do_not_autoplace no) (effects (font (size 1.27 1.27))))
  (property "Footprint" "LED_THT:LED_D5.0mm" (at 105.41 114.3 0) (hide yes) (show_name no) (do_not_autoplace no) (effects (font (size 1.27 1.27))))
  (property "Datasheet" "" (at 105.41 114.3 0) (hide yes) (show_name no) (do_not_autoplace no) (effects (font (size 1.27 1.27))))
  (property "Description" "Light emitting diode" (at 105.41 114.3 0) (show_name no) (do_not_autoplace no) (effects (font (size 1.27 1.27))))
  (property "Sim.Pins" "1=K 2=A" (at 105.41 114.3 0) (hide yes) (show_name no) (do_not_autoplace no) (effects (font (size 1.27 1.27))))
  (property "KiLib_Generator" "LED/THT" (at 105.41 114.3 0) (hide yes) (show_name no) (do_not_autoplace no) (effects (font (size 1.27 1.27))))
  (pin "1")
  (pin "2"))
 (sheet_instances
  (path ""
   (page "1")))
 (embedded_fonts no))
